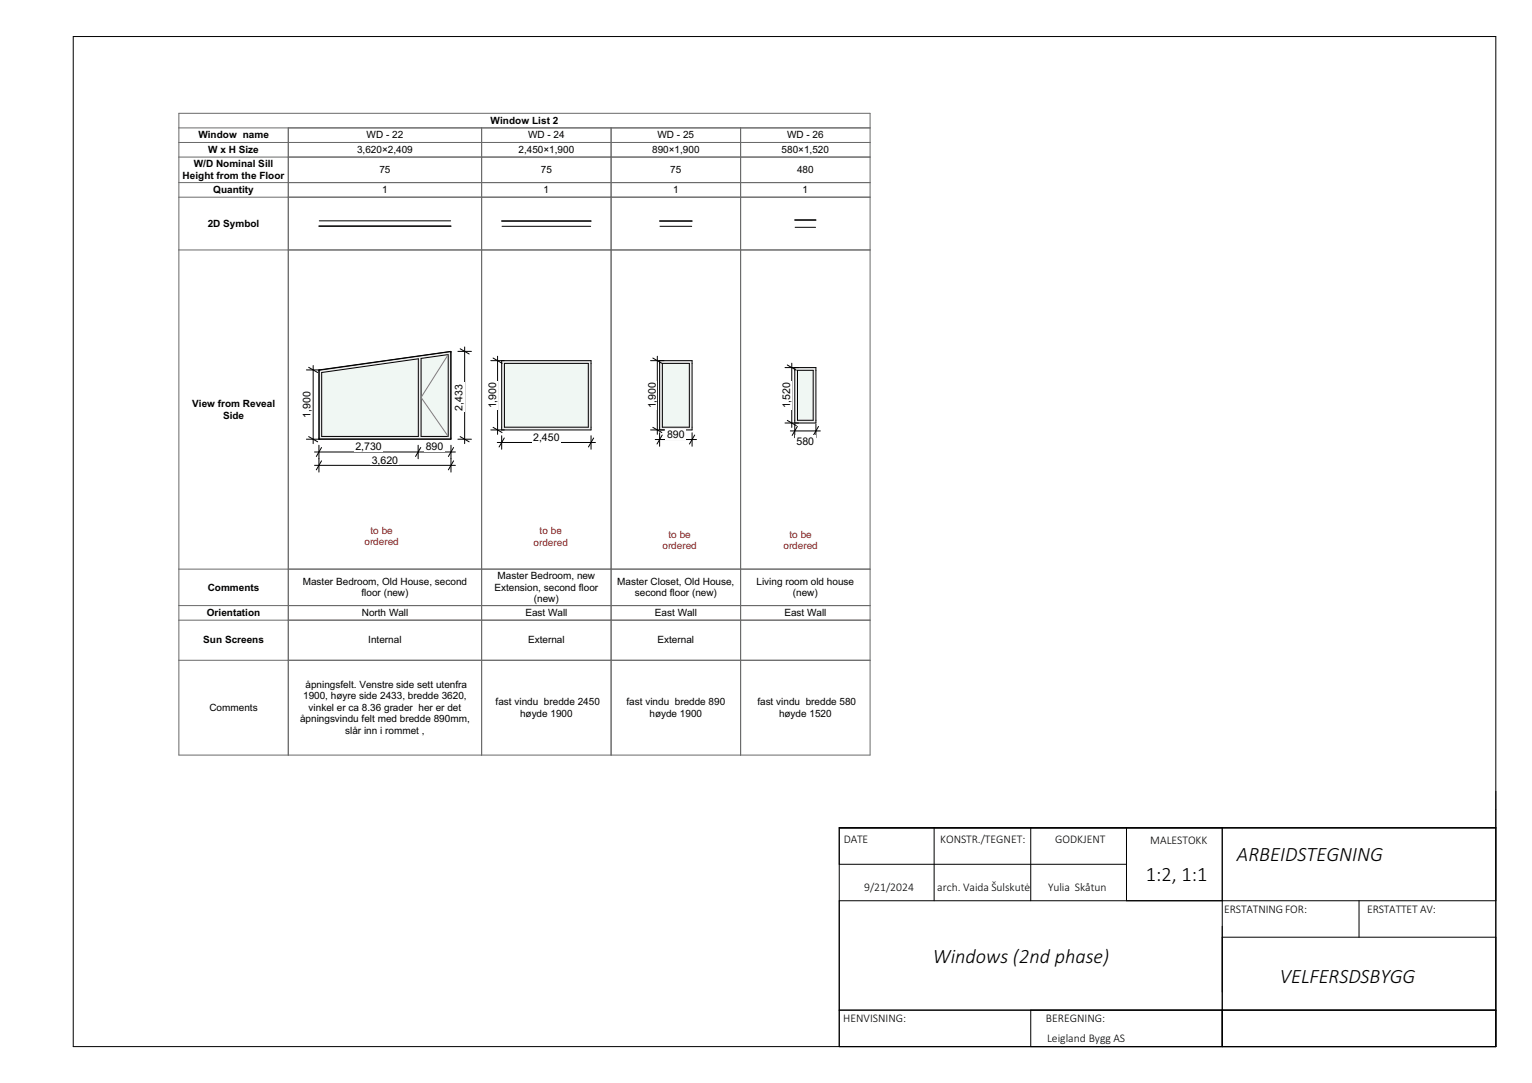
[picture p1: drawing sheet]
<svg xmlns="http://www.w3.org/2000/svg" width="420mm" height="297mm" viewBox="0 0 420 297" stroke-linecap="round" stroke-linejoin="round" font-family="sans-serif">
<path d="M20.1 10h390v277h-390zM230.1 237h78.7M256.1 227v20M282.6 227v20M308.8 227v20M335.1 227v60M410.1 227h-180v60M230.1 247h180M335.1 257h75M372.6 247v10M230.1 277h180M282.6 277v10" fill="none" stroke="#000" stroke-width=".27"/>
<path d="M49 31.1h189.5v176h-189.5z" fill-rule="evenodd" fill="#fff"/>
<path d="M49 35.1v121h30v-121h159.5v33.5h-189.5M49 39.1h189.5M132 35.1v33.5M167.5 35.1v33.5M203 35.1v33.5M49 43.1h189.5M49 50.1h189.5M49 54.1h189.5" fill="none" stroke="#6a6a6a" stroke-width=".27"/>
<path d="M87.4 62.1h36.2M87.4 62h36.2M87.5 60.6h36M137.5 60.6h24.5M137.5 60.7h24.5M137.6 62.1h24.3M180.8 60.6h8.9M180.8 60.7h8.9M180.9 62.1h8.7M217.9 60.3h5.8M217.9 60.4h5.8M218 62.3h5.6" fill="none" stroke="#000" stroke-width=".27"/>
<path d="M123.6 96.7v23.4M87.5 101.7v18.4" fill="none" stroke="#eee" stroke-width=".27"/>
<g fill="#eee">
<path d="M87.4 101.4l36.2-5v.3v-.3l-36.1 5.1v.2z" fill-rule="evenodd"/>
<path d="M87.4 120.1l.1 .3h36.1v-.3v.3h-36.2z" fill-rule="evenodd"/>
<path d="M87.5 101.5l36.1-5.1v24h-36.1zM115.4 98.3v21.4h7.5v-22.5zM88.2 102.2v17.5h26.5v-21.3z" fill-rule="evenodd"/>
</g>
<g fill="#f0f7f3">
<path d="M88.2 102.2l26.5-3.8v21.3h-26.5z" fill-rule="evenodd"/>
<path d="M115.4 98.3l7.5-1.1v22.5h-7.5z" fill-rule="evenodd"/>
</g>
<path d="M115.4 98.3l7.5-1.1v22.5h-7.5zM84 101.4h3.7M84.6 119.7l2.5 1.5M84.6 100.7l2.5 1.5M85.9 100.2v21.5M87.5 101.5l36.1-5.1v24M88.2 102.2l26.5-3.8v21.3h-26.5zM84 120.4h39.6v-24l-36.2 5v19" fill="none" stroke="#000" stroke-width=".27"/>
<path d="M122.9 97.2l-7.5 11.8 7.5 10.7" fill="none" stroke="#7f7f7f" stroke-width=".27"/>
<path d="M82.5 106.9h3v8.1h-3z" fill-rule="evenodd" fill="#fff"/>
<path d="M125.5 96.4h3.7M126.2 95.6l2.4 1.5M127.4 95.2v26.5M126.2 119.7l2.4 1.5M125.5 120.4h3.7" fill="none" stroke="#000" stroke-width=".27"/>
<path d="M124.2 104.9h3v8.1h-3z" fill-rule="evenodd" fill="#fff"/>
<path d="M86.2 124h38.6M87.4 122.1v3.7M88.1 122.7l-1.4 2.5M114.6 122.1v3.7M115.3 122.7l-1.4 2.5M123.6 122.1v3.7M124.3 122.7l-1.4 2.5" fill="none" stroke="#000" stroke-width=".27"/>
<g fill="#fff">
<path d="M97.1 121.1h7.9v2.8h-7.9z" fill-rule="evenodd"/>
<path d="M116.4 121.1h5.5v2.8h-5.5z" fill-rule="evenodd"/>
</g>
<path d="M86.2 127.6h38.6M87.4 125.8v3.7M88.1 126.4l-1.4 2.5M123.6 125.8v3.7M124.3 126.4l-1.4 2.5" fill="none" stroke="#000" stroke-width=".27"/>
<path d="M101.6 124.7h7.9v2.8h-7.9z" fill-rule="evenodd" fill="#fff"/>
<path d="M79 68.6h53v87.5h-53z" fill="none" stroke="#6a6a6a" stroke-width=".27"/>
<g fill="#eee">
<path d="M161.3 99.7h.7v17.5h-.7z" fill-rule="evenodd"/>
<path d="M137.5 99.7h.8v17.5h-.8z" fill-rule="evenodd"/>
<path d="M137.5 117.2h24.5v.7h-24.5z" fill-rule="evenodd"/>
<path d="M137.5 98.9h24.5v.8h-24.5z" fill-rule="evenodd"/>
</g>
<path d="M138.3 99.7h23v17.5h-23z" fill-rule="evenodd" fill="#f0f7f3"/>
<path d="M134.6 98.9h27.4v19h-27.4M135.2 98.2l2.4 1.4M136.4 97.7v21.4M137.5 98.9v19M138.3 99.7h23v17.5h-23zM135.2 117.2l2.4 1.4" fill="none" stroke="#000" stroke-width=".27"/>
<path d="M133.5 104.4h2.8v8h-2.8z" fill-rule="evenodd" fill="#fff"/>
<path d="M137.5 119.5v3.7M162 119.5v3.7M136.3 121.3h26.9M138.2 120.1l-1.4 2.5M162.7 120.1l-1.4 2.5" fill="none" stroke="#000" stroke-width=".27"/>
<path d="M145.8 118.5h8v2.8h-8z" fill-rule="evenodd" fill="#fff"/>
<path d="M132 68.6h35.5v87.5h-35.5z" fill="none" stroke="#6a6a6a" stroke-width=".27"/>
<g fill="#eee">
<path d="M180.8 99.7h.8v17.5h-.8z" fill-rule="evenodd"/>
<path d="M189 99.7h.7v17.5h-.7z" fill-rule="evenodd"/>
<path d="M180.8 117.2h8.9v.7h-8.9z" fill-rule="evenodd"/>
<path d="M180.8 98.9h8.9v.8h-8.9z" fill-rule="evenodd"/>
</g>
<path d="M181.6 99.7h7.4v17.5h-7.4z" fill-rule="evenodd" fill="#f0f7f3"/>
<path d="M180.8 98.9h8.9v19h-8.9zM181.6 99.7h7.4v17.5h-7.4zM180.8 118.7v3.7M181.5 119.3l-1.4 2.5M189.7 118.7v3.7M190.4 119.3l-1.4 2.5M179.6 120.5h11.3" fill="none" stroke="#000" stroke-width=".27"/>
<path d="M182.5 117.6h5.5v2.9h-5.5z" fill-rule="evenodd" fill="#fff"/>
<path d="M178.4 98.9h3.7M179 98.2l2.4 1.4M180.2 97.7v21.4M178.4 117.9h3.7M179 117.2l2.4 1.4" fill="none" stroke="#000" stroke-width=".27"/>
<path d="M177.3 104.4h2.8v8h-2.8z" fill-rule="evenodd" fill="#fff"/>
<path d="M167.5 68.6h35.5v87.5h-35.5z" fill="none" stroke="#6a6a6a" stroke-width=".27"/>
<g fill="#eee">
<path d="M222.9 101.6h.8v13.7h-.8z" fill-rule="evenodd"/>
<path d="M217.9 101.6h.7v13.7h-.7z" fill-rule="evenodd"/>
<path d="M217.9 115.3h5.8v.7h-5.8z" fill-rule="evenodd"/>
<path d="M217.9 100.8h5.8v.8h-5.8z" fill-rule="evenodd"/>
</g>
<path d="M218.6 101.6h4.3v13.7h-4.3z" fill-rule="evenodd" fill="#f0f7f3"/>
<path d="M217.1 99.6v17.6M215.2 100.8h8.5v15.2h-8.5M215.8 115.3l2.5 1.4M215.8 100.1l2.5 1.4M217.9 100.8v15.2M218.6 101.6h4.3v13.7h-4.3z" fill="none" stroke="#000" stroke-width=".27"/>
<path d="M214.2 104.4h2.8v8h-2.8z" fill-rule="evenodd" fill="#fff"/>
<path d="M216.7 118.2h8.2M217.9 116.3v3.7M218.6 116.9l-1.4 2.5M223.7 116.3v3.7M224.4 116.9l-1.4 2.5" fill="none" stroke="#000" stroke-width=".27"/>
<path d="M217.9 119.5h5.8v3h-5.8z" fill-rule="evenodd" fill="#fff"/>
<path d="M49 31.1h189.5v4h-189.5zM49 156.1v51h189.5v-138.5h-35.5v138.5M132 156.1v51M167.5 156.1v51M238.5 156.1h-159.5v51M49 166.1h189.5M49 170.1h189.5M49 181.1h189.5" fill="none" stroke="#6a6a6a" stroke-width=".27"/>
<g fill="#fff">
<path d="M145 144.1h11.9v6.3h-11.9z" fill-rule="evenodd"/>
<path d="M98.2 143.9h12.8v6.3h-12.8z" fill-rule="evenodd"/>
<path d="M180 145h12.7v6.2h-12.7z" fill-rule="evenodd"/>
<path d="M213.2 145h12.6v6.2h-12.6z" fill-rule="evenodd"/>
</g>
<g font-size="5.6">
<text x="339.1" y="236.2">ARBEIDSTEGNING</text>
<text x="314.1" y="241.5">1:2, 1:1</text>
<text x="255.7" y="264.1">Windows (2nd phase)</text>
<text x="350.9" y="269.7">VELFERSDSBYGG</text>
</g>
<g font-size="3.2">
<text x="231.4" y="231.2">DATE</text>
<text x="257.8" y="231.2">KONSTR./TEGNET:</text>
<text x="289.3" y="231.2">GODKJENT</text>
<text x="315.4" y="231.5">MALESTOKK</text>
<text x="236.9" y="244.5">9/21/2024</text>
<text x="257" y="244.3">arch. Vaida Šulskutė</text>
<text x="287.3" y="244.3">Yulia Skåtun</text>
<text x="335.6" y="250.3">ERSTATNING FOR:</text>
<text x="374.8" y="250.3">ERSTATTET AV:</text>
<text x="231.1" y="280.3">HENVISNING:</text>
<text x="286.8" y="280.3">BEREGNING:</text>
<text x="287.1" y="285.7">Leigland Bygg AS</text>
</g>
<g font-size="2.9">
<text x="126.8" y="112.6" transform="rotate(-90 126.8 112.6)">2,433</text>
<text x="136" y="112" transform="rotate(-90 136 112)">1,900</text>
<text x="179.8" y="112" transform="rotate(-90 179.8 112)">1,900</text>
<text x="216.6" y="112" transform="rotate(-90 216.6 112)">1,520</text>
<text x="85.1" y="114.6" transform="rotate(-90 85.1 114.6)">1,900</text>
<text x="97.4" y="123.5">2,730</text>
<text x="116.7" y="123.5">890</text>
<text x="146.2" y="120.9">2,450</text>
<text x="182.9" y="120.1">890</text>
<text x="218.4" y="122.1">580</text>
<text x="101.9" y="127.2">3,620</text>
</g>
<g font-size="2.7">
<text x="134.5" y="34">Window List 2</text>
<text x="54.4" y="38">Window name</text>
<text x="57.1" y="42">W x H Size</text>
<text x="97.9" y="42">3,620×2,409</text>
<text x="100.5" y="38">WD - 22</text>
<text x="142.1" y="42">2,450×1,900</text>
<text x="144.8" y="38">WD - 24</text>
<text x="178.8" y="42">890×1,900</text>
<text x="180.3" y="38">WD - 25</text>
<text x="214.3" y="42">580×1,520</text>
<text x="215.8" y="38">WD - 26</text>
<text x="53.1" y="45.9">W/D Nominal Sill</text>
<text x="104" y="47.5">75</text>
<text x="148.3" y="47.5">75</text>
<text x="183.8" y="47.5">75</text>
<text x="218.5" y="47.5">480</text>
<text x="50.1" y="49">Height from the Floor</text>
<text x="58.5" y="53">Quantity</text>
<text x="104.8" y="53">1</text>
<text x="149" y="53">1</text>
<text x="184.5" y="53">1</text>
<text x="220" y="53">1</text>
<text x="57" y="62.2">2D Symbol</text>
<text x="52.7" y="111.6">View from Reveal</text>
<text x="61.1" y="114.8">Side</text>
<text x="57" y="162">Comments</text>
<text x="83" y="160.4">Master Bedroom, Old House, second</text>
<text x="135.6" y="162">Extension, second floor</text>
<text x="136.4" y="158.8">Master Bedroom, new</text>
<text x="169.2" y="160.4">Master Closet, Old House,</text>
<text x="207.4" y="160.4">Living room old house</text>
<text x="99.1" y="163.5">floor (new)</text>
<text x="146.4" y="165.1">(new)</text>
<text x="174.1" y="163.5">second floor (new)</text>
<text x="217.4" y="163.5">(new)</text>
<text x="56.7" y="169">Orientation</text>
<text x="99.2" y="169">North Wall</text>
<text x="144.1" y="169">East Wall</text>
<text x="179.6" y="169">East Wall</text>
<text x="215.1" y="169">East Wall</text>
<text x="55.7" y="176.5">Sun Screens</text>
<text x="101" y="176.5">Internal</text>
<text x="144.8" y="176.5">External</text>
<text x="180.3" y="176.5">External</text>
<text x="83.1" y="191.8">1900, høyre side 2433, bredde 3620,</text>
<text x="83.8" y="188.7">åpningsfelt. Venstre side sett utenfra</text>
<text x="57.4" y="195">Comments</text>
<text x="84.6" y="195">vinkel er ca 8.36 grader her er det</text>
<text x="135.9" y="193.4">fast vindu bredde 2450</text>
<text x="142.6" y="196.5">høyde 1900</text>
<text x="171.7" y="193.4">fast vindu bredde 890</text>
<text x="178.1" y="196.5">høyde 1900</text>
<text x="207.6" y="193.4">fast vindu bredde 580</text>
<text x="213.6" y="196.5">høyde 1520</text>
<text x="82.3" y="198.1">åpningsvindu felt med bredde 890mm,</text>
<text x="94.6" y="201.2">slår inn i rommet ,</text>
</g>
<g font-size="2.7" fill="#f00">
<text x="99.9" y="149.5">ordered</text>
<text x="101.6" y="146.3">to be</text>
<text x="146.3" y="149.7">ordered</text>
<text x="147.9" y="146.5">to be</text>
<text x="183.3" y="147.4">to be</text>
<text x="216.5" y="147.4">to be</text>
<text x="181.6" y="150.6">ordered</text>
<text x="214.8" y="150.6">ordered</text>
</g>
<text font-size="1.4" fill="#fff" x="19.8" y="287.2">GSPublisherVersion 0.0.100.100</text>
</svg>
